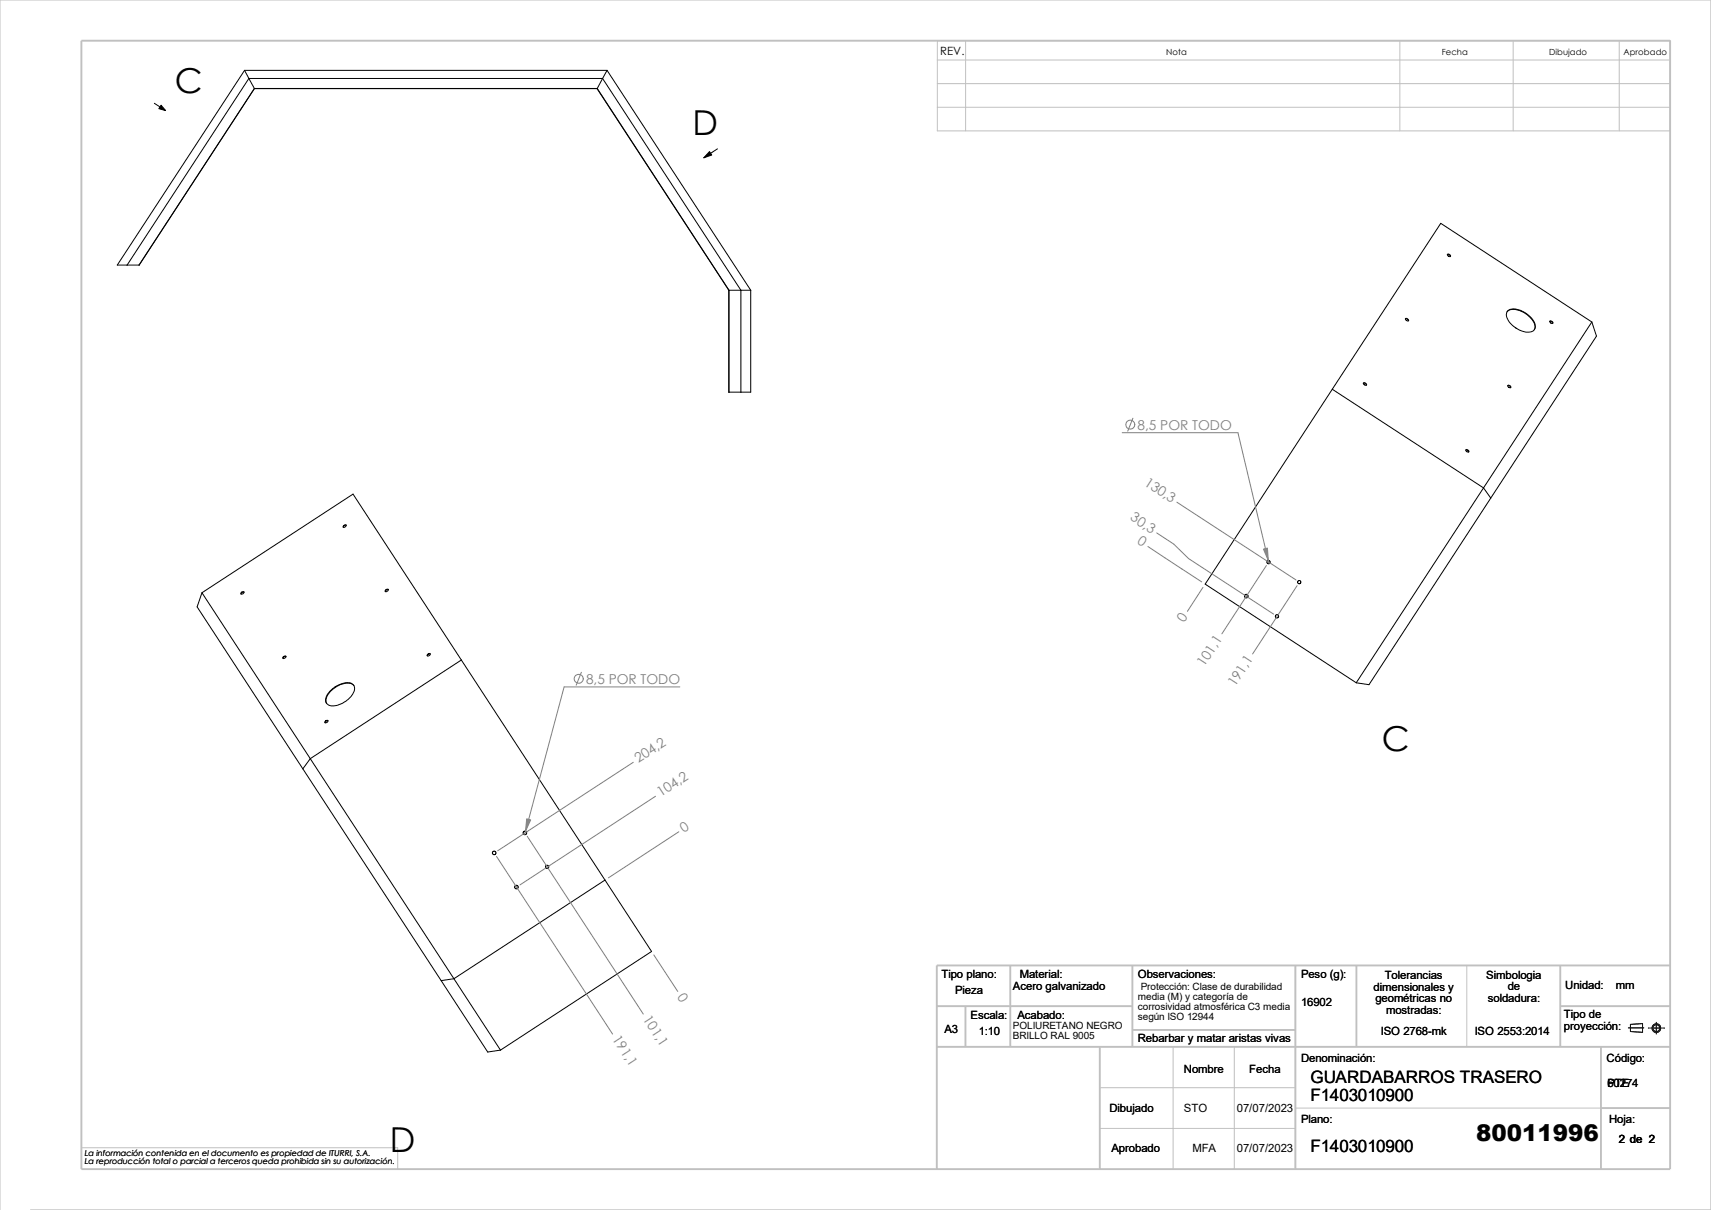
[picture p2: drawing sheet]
<svg xmlns="http://www.w3.org/2000/svg" width="420mm" height="297mm" viewBox="0 0 420 297" stroke-linecap="round" stroke-linejoin="round" font-family="sans-serif">
<g fill="none" stroke="#c0c0c0" stroke-width=".25">
<path d="M230.1 14.7h179.9M230.1 10h179.9v22.1h-179.9zM237 10v22.1M343.6 10v22.1M371.4 10v22.1M397.5 10v22.1M230.1 26.3h179.9M230.1 20.5h179.9M360 237v20M288 257v30M303 257v30M270 277h48"/>
<path d="M270 267h48M318 272h75M0 297v-297h419.9v297h-412.4M20 281.7h77.6v5.3"/>
</g>
<g fill="none" stroke="#c0c0c0" stroke-width=".47">
<path d="M20 10h390v277h-390zM248 237v20M278 237v20M318 237v50M333 237v20M383 237v20M410 237h-180v50M230 247h48M230 257h180M237 247v10M270 257v30M278 252.8h40"/>
<path d="M383 247h27M393 257v30M393 272h17"/>
</g>
<g fill="none" stroke="#191924" stroke-width=".25">
<path d="M399.7 252.3h3.8M400.2 251.5l3-.3v2.2l-3-.2zM404.6 252.3h4M406.6 251v2.8"/>
<circle cx="406.6" cy="252.4" r="1.07"/>
<circle cx="406.6" cy="252.4" r=".86"/>
</g>
<g fill="none" stroke="#000" stroke-width=".25">
<path d="M60 17.3l-31.2 47.8h5.4l28.2-43.3h84.2l32.3 49.4v25.1h5.4v-25.1M60 17.3l1.1 2M60 17.3h89M61.1 19.3h86.8M61.1 19.3l-29.9 45.8M61.1 19.3l1.3 2.4M147.9 19.3l34 51.9v25.1M147.9 19.3l-1.3 2.4M149 17.3l-1.1 2M149 17.3l35.3 53.9M37.9 25.4l2.7 1.7M62.4 21.7l-28.3 43.4"/>
<path d="M62.4 21.7h84.2M146.6 21.7l32.3 49.5M176.1 36.5l-3.3 2.2M178.9 71.2v25.1M178.9 71.2h5.4M345 78.3h.4l.3 .4M345 78.2h.4a.36 .36 0 0 1 .3 .2 .36 .36 0 0 1 0 .4l-.6-.2zM355.3 62.5h.4l.3 .4M355.3 62.4h.4a.36 .36 0 0 1 .3 .2 .36 .36 0 0 1 0 .4h-.1a.52 .52 0 0 1-.6-.6zM370 76.5a3.2 3.2 0 0 1 3.7 0 4.7 4.7 0 0 1 3.1 4.1l-.2 .3M370.1 76.3a4 4 0 0 1 4.6 .7l.5 .4a2.97 2.97 0 0 1 1.5 3.4 2.85 2.85 0 0 1-3.6 .3 5 5 0 0 1-3.3-4.1zM380.4 78.9l.5 .1 .2 .4"/>
<path d="M380.4 78.8h.4a.31 .31 0 0 1 .4 .3 .31 .31 0 0 1-.2 .3l-.6-.4zM390.7 79l-37-24.2-26.7 40.7M390.7 79l-26.5 40.8M390.7 79l1.2 3.5-26 39.8M327 95.5l37.2 24.3M327 95.5l-31.2 47.9 37.1 24.2M334.6 94.1h.5l.3 .4M334.7 94h.4a.31 .31 0 0 1 .3 .2 .31 .31 0 0 1-.2 .4l-.5-.3zM370.1 94.7l.5 .1 .2 .4M370.1 94.7l.4-.1a.31 .31 0 0 1 .3 .2 .31 .31 0 0 1-.1 .4l-.4-.1zM359.8 110.4h.3a.35 .35 0 0 1 .4 .1 .35 .35 0 0 1-.1 .5l-.4-.1zM359.8 110.5h.4l.3 .5"/>
<path d="M364.2 119.8l-31.3 47.8M364.2 119.8l1.7 2.5M84.4 129a.31 .31 0 0 1 .3-.2 .31 .31 0 0 1 .3 .3l-.2 .1a.35 .35 0 0 1-.3 .3 .35 .35 0 0 1-.3-.2zM85 128.9l-.4 .1-.3 .4M365.9 122.3l-29.9 45.8-3.1-.5M49.6 145.5l37.1-24.2 26.5 40.7M49.6 145.5l61.8 94.7M49.6 145.5l-1.2 3.5 59.9 91.7M59.2 145.5l.1-.1a.29 .29 0 0 1 .3-.2 .29 .29 0 0 1 .2 .4l-.1 .1a.31 .31 0 0 1-.3 .2 .31 .31 0 0 1-.3-.3zM59.9 145.4l-.5 .1-.2 .3M94.7 144.8a.36 .36 0 0 1 .6 0l-.1 .3a.34 .34 0 0 1-.4 .2 .34 .34 0 0 1-.3-.3zM95.3 144.7l-.4 .1-.3 .4"/>
<path d="M69.5 161.3l.1-.1a.32 .32 0 0 1 .3-.2 .32 .32 0 0 1 .3 .3l-.2 .2a.29 .29 0 0 1-.4 .2 .29 .29 0 0 1-.1-.4zM70.2 161.2h-.5l-.2 .4M79.8 177.1l.1-.1a.33 .33 0 0 1 .3-.2 .33 .33 0 0 1 .3 .2l-.2 .2a.33 .33 0 0 1-.3 .3 .33 .33 0 0 1-.3-.3zM80.5 177h-.5l-.2 .4M80.9 169.8a5.8 5.8 0 0 1 5.3-2.1 1.68 1.68 0 0 1 .4 2.7 5.9 5.9 0 0 1-5.7 2.7 1.46 1.46 0 0 1-.7-2.2zM86.9 168.3a2.96 2.96 0 0 0-3.5-.2 5.1 5.1 0 0 0-3.4 4l.2 .6M104.9 160.7a.4 .4 0 0 1 .3-.3 .4 .4 0 0 1 .4 .2l-.1 .3a.36 .36 0 0 1-.7 0zM105.6 160.5l-.4 .1-.3 .4M113.2 162l-37 24.2-1.9 2.5M113.2 162l46.7 71.6-37 24.2M121.1 209l.3-.1 .3 .2 .1 .4-.3 .3-.6-.2v-.3l.2-.3M126.5 217.4l.4-.1 .2 .2 .1 .3-.2 .3-.6-.1-.1-.4 .3-.2"/>
<path d="M148.5 216l-37.1 24.2M108.3 240.7l11.4 17.5 3.2-.4M111.4 240.2l11.5 17.6M111.4 240.2l-3.1 .5"/>
<circle cx="311.4" cy="138" r=".41"/>
<circle cx="305.9" cy="146.3" r=".45"/>
<circle cx="313.5" cy="151.3" r=".41"/>
<circle cx="318.9" cy="142.9" r=".41"/>
<circle cx="128.9" cy="204.5" r=".43"/>
<circle cx="134.3" cy="212.8" r=".39"/>
</g>
<g fill="none" stroke="#808080" stroke-width=".25">
<path d="M275.5 106.2h28.4l7.6 32.2M278.1 102.7l-1.3 3.1M281.8 134.2l13.2 8.6M283.9 130.8l4.2 2.8 3.7 3.5 20.8 13.6M288.9 123.3l29.2 19.1M310.9 138.8l-11 16.8M295.3 144.2l-3.8 5.9M318.4 143.8l-10.9 16.7M142.7 165l-1.3 3.2M166.9 168.6h-28.4l-9.7 36.3M155.4 187.1l-33.2 21.7M160.9 195.5l-33.3 21.7"/>
<path d="M121.9 210.2l28.5 43.6M129.4 205.3l28.5 43.6M166.6 204.2l-17.2 11.3M160.5 234.4l5.9 9"/>
<circle cx="277.4" cy="104.2" r="1.11"/>
<circle cx="142.1" cy="166.6" r="1.1"/>
</g>
<path d="M39.5 25.8l1.1 1.3-1.6-.4zM174.2 37.2l.5 .9-1.9 .6z" fill="#000" stroke="#000" stroke-width=".25"/>
<g fill="#808080" stroke="#808080" stroke-width=".25">
<path d="M129.3 201l1 .3-1.3 2.7z"/>
<path d="M310.1 134.8l1-.3 .2 3.1z"/>
</g>
<g font-size="8.4">
<text x="42.9" y="22.9">C</text>
<text x="170" y="33.1">D</text>
<text x="339.2" y="184.4">C</text>
<text x="95.7" y="282.7">D</text>
</g>
<text font-size="5.6" x="362.3" y="280.1">80011996</text>
<g font-size="4.2">
<text x="321.7" y="265.9">GUARDABARROS TRASERO</text>
<text x="321.7" y="270.2">F1403010900</text>
<text x="321.7" y="282.8">F1403010900</text>
</g>
<g font-size="3.4" fill="#808080">
<text x="280.6" y="119" transform="rotate(33 280.6 119)">130,3</text>
<text x="277.3" y="127.5" transform="rotate(33 277.3 127.5)">30,3</text>
<text x="279" y="133.4" transform="rotate(33 279 133.4)">0</text>
</g>
<g font-size="3.3" fill="#808080">
<text x="279.2" y="105.5">8,5 POR TODO</text>
<text x="290.7" y="152.8" transform="rotate(-57 290.7 152.8)">0</text>
<text x="143.8" y="167.9">8,5 POR TODO</text>
<text x="295.6" y="163.8" transform="rotate(-57 295.6 163.8)">101,1</text>
<text x="303.1" y="168.7" transform="rotate(-57 303.1 168.7)">191,1</text>
<text x="156.7" y="187.3" transform="rotate(-33 156.7 187.3)">204,2</text>
<text x="162.2" y="195.7" transform="rotate(-33 162.2 195.7)">104,2</text>
<text x="167.8" y="204.4" transform="rotate(-33 167.8 204.4)">0</text>
<text x="166.1" y="244.6" transform="rotate(57 166.1 244.6)">0</text>
<text x="157.7" y="250.1" transform="rotate(57 157.7 250.1)">101,1</text>
<text x="150.1" y="255" transform="rotate(57 150.1 255)">191,1</text>
</g>
<g font-size="2.8">
<text x="230.8" y="13.6">REV.</text>
<text x="231.1" y="239.9">Tipo plano:</text>
<text x="250.3" y="239.9">Material:</text>
<text x="279.3" y="239.9">Observaciones:</text>
<text x="319.4" y="239.9">Peso (g):</text>
<text x="234.4" y="244.1">Pieza</text>
<text x="248.6" y="243">Acero galvanizado</text>
<text x="337.2" y="243.2">dimensionales y</text>
<text x="337.6" y="246">geométricas no</text>
<text x="339.9" y="240.3">Tolerancias</text>
<text x="364.8" y="240.2">Simbologia</text>
<text x="365.2" y="245.9">soldadura:</text>
<text x="370.1" y="243">de</text>
<text x="384.2" y="242.7">Unidad:</text>
<text x="396.6" y="242.7">mm</text>
<text x="238.3" y="250">Escala:</text>
<text x="249.7" y="250">Acabado:</text>
<text x="319.4" y="246.9">16902</text>
<text x="340.2" y="248.8">mostradas:</text>
<text x="383.9" y="250">Tipo de</text>
<text x="231.8" y="253.4">A3</text>
<text x="240.2" y="254">1:10</text>
<text x="279.3" y="255.7">Rebarbar y matar aristas vivas</text>
<text x="338.9" y="254">ISO 2768-mk</text>
<text x="362" y="254">ISO 2553:2014</text>
<text x="383.9" y="252.8">proyección:</text>
<text x="290.6" y="263.4">Nombre</text>
<text x="306.7" y="263.4">Fecha</text>
<text x="319.4" y="260.6">Denominación:</text>
<text x="394.4" y="260.6">Código:</text>
<text x="394.5" y="266.9">60274</text>
<text x="394.5" y="266.9">PTE</text>
<text x="272.3" y="273">Dibujado</text>
<text x="290.6" y="273">STO</text>
<text x="303.6" y="273">07/07/2023</text>
<text x="319.4" y="275.8">Plano:</text>
<text x="395" y="275.8">Hoja:</text>
<text x="397.4" y="280.6">2 de 2</text>
<text x="272.8" y="282.8">Aprobado</text>
<text x="292.7" y="282.8">MFA</text>
<text x="303.6" y="282.8">07/07/2023</text>
</g>
<g font-size="2.5">
<text x="279.3" y="245.6">media (M) y categoría de</text>
<text x="280" y="243.1">Protección: Clase de durabilidad</text>
<text x="279.3" y="248">corrosividad atmosférica C3 media</text>
<text x="279.3" y="250.5">según ISO 12944</text>
<text x="248.6" y="252.6">POLIURETANO NEGRO</text>
<text x="248.6" y="255.1">BRILLO RAL 9005</text>
</g>
<g font-size="2.1">
<text x="286.2" y="13.6">Nota</text>
<text x="353.9" y="13.6">Fecha</text>
<text x="380.2" y="13.6">Dibujado</text>
<text x="398.5" y="13.6">Aprobado</text>
</g>
<g font-size="2">
<text x="20.8" y="283.8">La información contenida en el documento es propiedad de ITURRI, S.A.</text>
<text x="20.8" y="285.8">La reproducción total o parcial a terceros queda prohibida sin su autorización.</text>
</g>
</svg>
